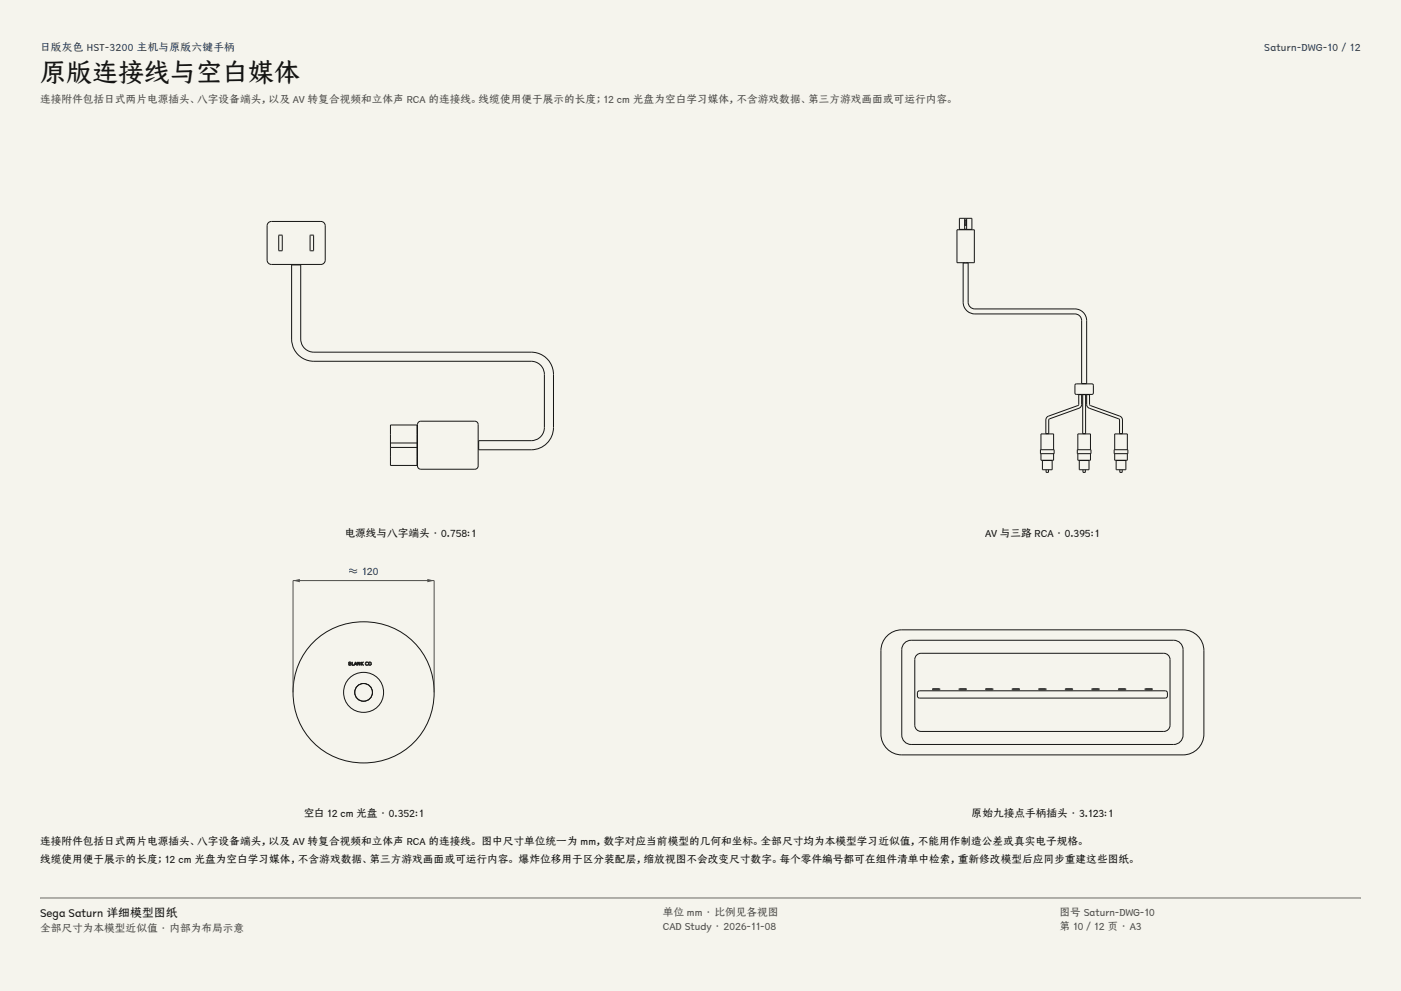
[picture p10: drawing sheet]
<svg xmlns="http://www.w3.org/2000/svg" width="420mm" height="297mm" viewBox="0 0 420 297" stroke-linecap="round" stroke-linejoin="round" font-family="sans-serif">
<g fill="#f5f4ed">
<path d="M0 0h420v297h-420z"/>
<path d="M12 12h396v275h-396z"/>
</g>
<g fill="none" stroke="#141413" stroke-width=".3">
<path d="M80.3 66.9l1.1-.5h14.8a1.29 1.29 0 0 1 1.3 1.3v10.3a1.29 1.29 0 0 1-1.3 1.3h-14.8a1.29 1.29 0 0 1-1.3-1.3v-10.3zM83.6 70.5h1l-.1 4.7-.9-.1zM87.4 79.4h2.8v22.2a3.9 3.9 0 0 0 3.9 3.9h65.2a6.7 6.7 0 0 1 6.6 6.7v15.9a6.7 6.7 0 0 1-6.6 6.7h-15.8v-2.7h15.8a3.9 3.9 0 0 0 3.9-4v-15.9a3.9 3.9 0 0 0-3.9-3.9h-65.2a6.7 6.7 0 0 1-6.7-6.7zM93 70.5h1l-.1 4.7-.9-.1zM286.9 68.9h5.2v9.8h-5.2zM288.7 78.8h1.5v11.8a2.01 2.01 0 0 0 2.1 2h29.9a3.5 3.5 0 0 1 3.6 3.5v18.9h-1.5v-18.9a2.01 2.01 0 0 0-2.1-2h-29.9a3.5 3.5 0 0 1-3.6-3.5zM289.2 65.4h-1.6v3.3h1.6M289.2 65.4v3.3M289.2 68.7h.6M289.2 65.4h.6M289.2 67.5h.6M289.3 67.5v-1.6h.3v1.6"/>
<path d="M289.8 65.4h1.6v3.3h-1.6M289.8 65.4v3.3M322.4 115.1h5.2l.2 .3-.1 2.6-.3 .2-5-.1-.2-.3v-2.4zM324.6 118.3h.8v11.7h-.8zM325.8 118.3h.8l.1 3.2 9 3.2 .6 .5 .2 .7v4.1h-.9l-.1-4.4-9.4-3.6-.3-.6zM117.1 132.8v-5.4h7.9v5.4M117.1 134.1v5.4h7.9v-5.4M117.1 132.8v1.3M117.1 132.8h7.9M117.1 134.1h7.9M125 132.8v1.3M125.4 126.5l.7-.3h16.3a.99 .99 0 0 1 .9 1v12.4a.99 .99 0 0 1-.9 1h-16.3a.99 .99 0 0 1-.9-1v-12.4z"/>
<path d="M311.9 134.8h4.1v1.2h-4.1zM312.1 136v1.9h3.8v-1.9M312.1 134.8v-4.8h3.8v4.8M312.5 138h2.9v2.8h-2.9zM314 124.9l9.2-3.4 .2-3.2h.9v2.9l-.3 .7-.5 .5-9 3.2-.1 4.4h-.9v-4.1zM323 134.8h4.1v1.2h-4.1zM323.1 136v1.9h3.8v-1.9M323.1 134.8v-4.8h3.8v4.8M323.6 138h2.9v2.8h-2.9zM334 134.8h4.1v1.2h-4.1zM334.2 136v1.9h3.8v-1.9M334.2 134.8v-4.8h3.8v4.8"/>
<path d="M334.6 138h2.9v2.8h-2.9zM313.6 140.8v.8h.7v-.8M324.7 140.8v.8h.7v-.8M335.7 140.8v.8h.7v-.8M104.6 198.4h.3a.24 .24 0 0 1 .3 .1 .24 .24 0 0 1-.2 .4 .28 .28 0 0 1 .2 .3 .28 .28 0 0 1-.3 .2h-.3zM104.7 198.9l.4 .1v.2l-.4 .1zM104.7 198.5l.4 .2-.4 .1zM105.5 198.4l.1 .9 .5 .1 .6-1 .4 1-.3-.3h-.4l-.1 .3h-.8zM106.6 198.5l.2 .5h-.4zM107.2 198.4l.6 .8 .2-.8v1l-.7-.8-.1 .8zM108.2 198.4l.2 .4 .6-.4-.5 .5 .5 .5-.6-.5-.2 .5zM109.6 198.5l.5-.1 .2 .2a.39 .39 0 0 0-.5 0 .39 .39 0 0 0 0 .6 .39 .39 0 0 0 .5 0 .49 .49 0 0 1-.8 .1 .49 .49 0 0 1 .1-.8z"/>
<path d="M110.5 198.4a.57 .57 0 0 1 .8 .5 .57 .57 0 0 1-.8 .5zM110.6 198.5a.41 .41 0 0 1 .6 .4 .41 .41 0 0 1-.6 .4z"/>
<circle cx="108.9" cy="207.5" r="21.2"/>
<circle cx="109" cy="207.5" r="6"/>
<circle cx="109" cy="207.5" r="2.67"/>
<circle cx="109" cy="207.5" r="2.65"/>
</g>
<path d="M87.9 207.5v-33.5h42.3v33.5" fill="none" stroke="#504e49" stroke-width=".3"/>
<g fill="#504e49">
<path d="M87.9 174l2-.5v1z"/>
<path d="M128.1 173.5l2.1 .5-2.1 .5z"/>
</g>
<g fill="none" stroke="#141413" stroke-width=".3">
<path d="M265.9 190.6a6.2 6.2 0 0 1 4.4-1.8h84.4a6.2 6.2 0 0 1 6.2 6.2v25a6.2 6.2 0 0 1-6.2 6.2h-84.4a6.2 6.2 0 0 1-6.2-6.2v-25a6.2 6.2 0 0 1 1.8-4.4zM271.4 192.5l1.7-.6h78.8a2.81 2.81 0 0 1 2.8 2.8v25.6a2.81 2.81 0 0 1-2.8 2.8h-78.8a2.81 2.81 0 0 1-2.8-2.8v-25.6a2.81 2.81 0 0 1 1.1-2.2zM274.8 196.3l1.3-.5h72.8a1.87 1.87 0 0 1 1.9 1.9v19.6a1.87 1.87 0 0 1-1.9 1.9h-72.8a1.87 1.87 0 0 1-1.9-1.9v-19.6zM275.2 207.2l.4-.2h73.8l.5 .4 .1 1.2-.2 .4-.4 .2h-73.8l-.5-.4zM279.6 206.4h2l.1 .2-2.1 .1zM287.5 206.4h2.1l.1 .2-2.1 .1zM295.5 206.4h2.1l.1 .2-2.1 .1zM303.5 206.4h2l.1 .2-2.1 .1zM311.4 206.4h2.1l.1 .2-2.1 .1zM319.4 206.4h2.1l.1 .2-2.1 .1zM327.4 206.4h2l.1 .2-2.1 .1zM335.3 206.4h2.1l.1 .2-2.1 .1z"/>
<path d="M343.3 206.4h2.1l.1 .2-2.1 .1z"/>
</g>
<path d="M12 269.3h396zM12 269h396v.3h-396z" fill-rule="evenodd" fill="#504e49"/>
<text font-size="7.8" fill="#141413" x="12" y="24.7">原版连接线与空白媒体</text>
<text font-size="3.5" fill="#141413" x="12" y="274.9">Sega Saturn 详细模型图纸</text>
<g font-size="3.2" fill="#1b365d">
<text x="12" y="15.3">日版灰色 HST-3200 主机与原版六键手柄</text>
<text x="379" y="15.3">Saturn-DWG-10 / 12</text>
<text x="104.6" y="172.4">≈ 120</text>
</g>
<g font-size="3.2" fill="#504e49">
<text x="12" y="30.9">连接附件包括日式两片电源插头、八字设备端头，以及 AV 转复合视频和立体声 RCA 的连接线。线缆使用便于展示的长度；12 cm 光盘为空白学习媒体，不含游戏数据、第三方游戏画面或可运行内容。</text>
<text x="198.7" y="274.5">单位 mm · 比例见各视图</text>
<text x="317.6" y="274.5">图号 Saturn-DWG-10</text>
<text x="12" y="279.3">全部尺寸为本模型近似值 · 内部为布局示意</text>
<text x="198.7" y="278.8">CAD Study · 2026-11-08</text>
<text x="317.6" y="278.8">第 10 / 12 页 · A3</text>
</g>
<g font-size="3.2" fill="#141413">
<text x="103.3" y="161">电源线与八字端头 · 0.758:1</text>
<text x="295.4" y="161">AV 与三路 RCA · 0.395:1</text>
<text x="90.9" y="245">空白 12 cm 光盘 · 0.352:1</text>
<text x="291.3" y="245">原始九接点手柄插头 · 3.123:1</text>
<text x="12" y="253.3">连接附件包括日式两片电源插头、八字设备端头，以及 AV 转复合视频和立体声 RCA 的连接线。 图中尺寸单位统一为 mm，数字对应当前模型的几何和坐标。全部尺寸均为本模型学习近似值，不能用作制造公差或真实电子规格。</text>
<text x="12" y="258.6">线缆使用便于展示的长度；12 cm 光盘为空白学习媒体，不含游戏数据、第三方游戏画面或可运行内容。 爆炸位移用于区分装配层，缩放视图不会改变尺寸数字。每个零件编号都可在组件清单中检索，重新修改模型后应同步重建这些图纸。</text>
</g>
</svg>
